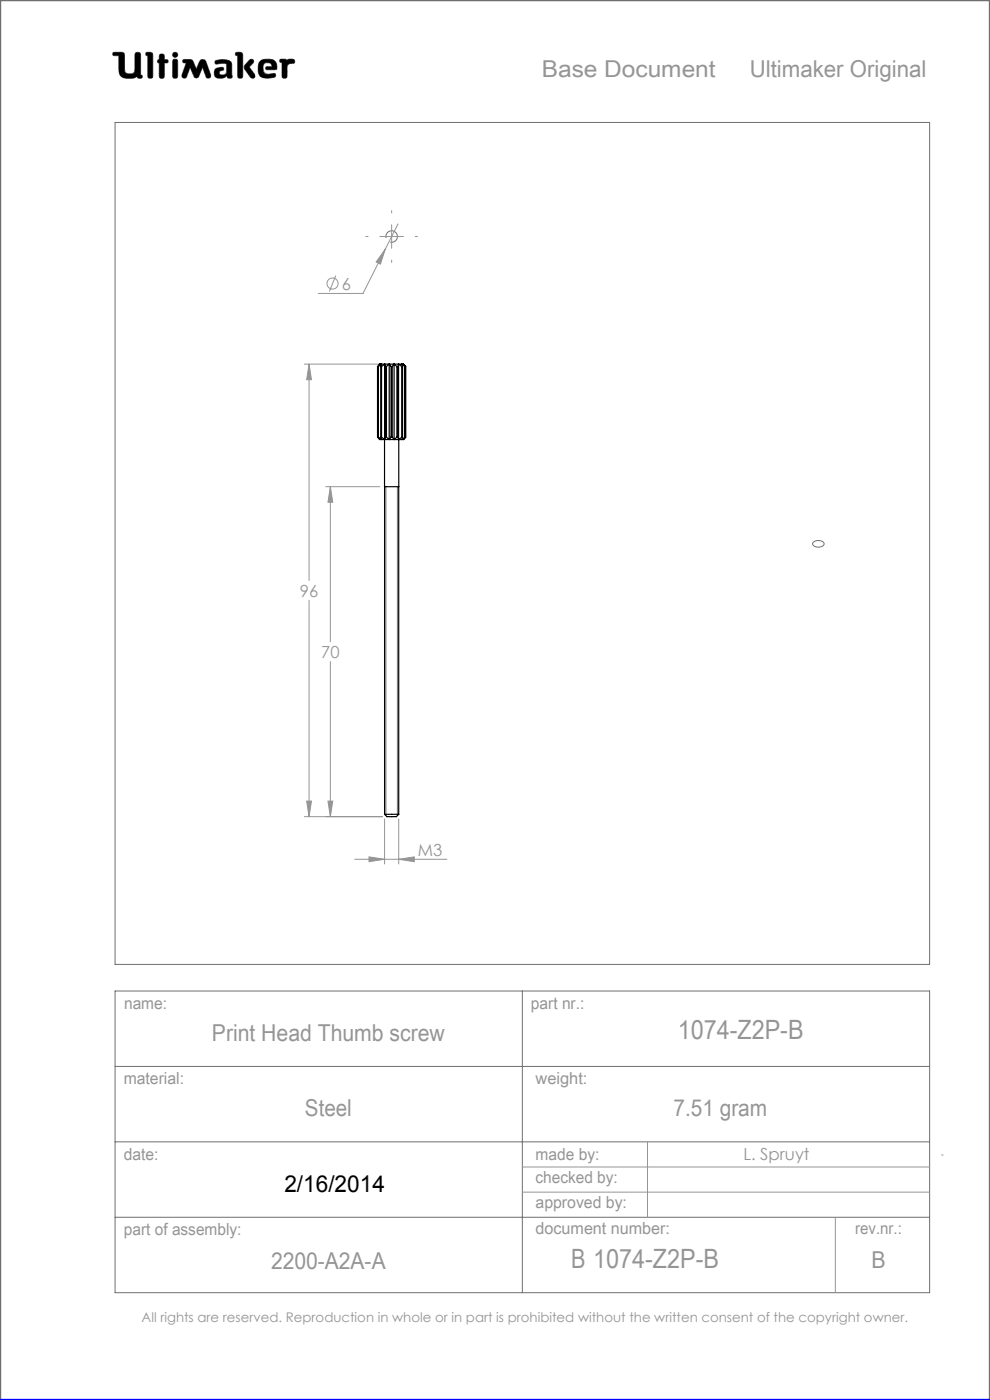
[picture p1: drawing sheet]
<svg xmlns="http://www.w3.org/2000/svg" width="210mm" height="297mm" viewBox="0 0 210 297" stroke-linecap="round" stroke-linejoin="round" font-family="sans-serif">
<g fill="none" stroke="#6f6f6f" stroke-width=".21">
<path d="M24 11.1h1.8l.5 .2 .2 4a1.62 1.62 0 0 0 2 0l.2-4a.65 .65 0 0 1 .7-.2 .65 .65 0 0 1 .4 .6v4.2l.3 .1-.1 .6a.65 .65 0 0 1-.9-.3 4 4 0 0 1-3 .2l-.6-.5-.2-.6-.1-3.6h-1.2l-.1-.3zM29.1 16.2v.1M31 11.1l1.2 .1 .2 .4v4.8a.59 .59 0 0 1-.7 .2 .59 .59 0 0 1-.4-.5v-4.3l-.4-.1zM33.8 13.4h.1M33.8 12.6h.1M33.8 12.6l-.3 .1-.1 .3 .1 .3 .3 .1M33.8 12.6v-1a.59 .59 0 0 1 .7-.1 .59 .59 0 0 1 .4 .5v.6l.6 .1a.4 .4 0 0 1 0 .6l-.6 .1-.1 3.1a.59 .59 0 0 1-.6 .1 .59 .59 0 0 1-.4-.5v-2.7M36.8 12.6h.7l.2 .5v3l-.2 .4-.3 .1-.4-.1-.2-.4v-3zM38.9 12.7l1.3-.1 .6 .2 .8 1.9 .9-2 .6-.1 .4 .1 1.2 3.2v.5l-.4 .2-.4-.1-.9-2.2-.9 2-.5 .3-.3-.2-1-2.1-.7 1.9-.3 .4-.5-.1-.2-.1v-.5l.9-2.6-.7-.1zM42.1 16.2h.1M45.7 12.9a3.6 3.6 0 0 1 3.3 .3l.2 .5v2.1a.53 .53 0 0 1-.2 .8l-.7-.1-.2-.4a1.97 1.97 0 0 1-2.5 .2 1.34 1.34 0 0 1 .4-1.8l1.3-.2 .1 .6a.74 .74 0 0 0-.9 .7 .95 .95 0 0 0 1.4 .1l.2-.6-.1-1.5a2.7 2.7 0 0 0-2 0l-.4-.2zM50.1 11.1l1.2 .1 .2 .4-.1 4.8a.59 .59 0 0 1-.6 .2 .59 .59 0 0 1-.4-.5v-4.3l-.4-.1z"/>
<path d="M52.9 12.8l.4-.2 .4 .1 .1 .4-.9 1.1 1.1 1.5 .1 .6-.2 .3h-.4a5.9 5.9 0 0 1-1.7-2.3l.2-.5zM56.6 14.8h.1M56.6 14.8l-.3-.3 .2-.3 1.2-.1-.2-.5a1.04 1.04 0 0 0-1.7 .5l.2 1.3 .8 .4M56.6 14.8h1.7l.4-.2a1.66 1.66 0 0 0-1.5-2l-1.7 .1a2.65 2.65 0 0 0-.3 3.5 3.5 3.5 0 0 0 3.2 .1l.1-.3-.2-.4-1.5 .2M56.8 15.8h.1M59.5 12.6h1.1l.3 .2a1.21 1.21 0 0 1 1.5-.1l.1 .6-1 .2-.6 .4-.1 2.5a.59 .59 0 0 1-.6 .2 .59 .59 0 0 1-.4-.5v-2.8l-.4-.2zM24.4 26h172.8v178.6h-172.8zM81.9 50.5a1.22 1.22 0 0 1 1.1-1.5 1.22 1.22 0 0 1 1.3 1.3 1.22 1.22 0 0 1-1.5 1.1M81.9 103.2v69.8M84.3 103.2v69.8M172.6 115a1.5 1.5 0 0 1 2.2 .4 1.39 1.39 0 0 1-2.4-.1zM24.4 210.2h172.8v64h-172.8z"/>
<path d="M110.8 210.2v64M24.4 226.2h172.8M24.4 242.2h172.8M24.4 258.2h172.8"/>
<circle cx="37.2" cy="11.6" r=".56"/>
</g>
<path d="M0 297v-297h210v297" fill="none" stroke="#6f6f6f" stroke-width=".5"/>
<g fill="none" stroke="#959595" stroke-width=".21">
<path d="M71.2 58.5l-1.3 3.3M80.6 50.2h5M81.7 52.9l-1 3.1-.9-.4zM81.7 52.9l-4.7 9.4h-9.5M83.1 47.7v5M84.4 47.5l-2.7 5.4M64.6 77.2h16.5M65.6 77.2l.5 3.4h-1zM65.6 77.2v45.9M69.1 103.2h11.5M70.1 103.2l.5 3.3h-1zM70.1 103.2v32.9"/>
<path d="M65.6 127.3v45.9M70.1 140.3v32.9M64.6 173.2h16.5M65.1 169.9h1l-.5 3.3zM69.6 169.9h1l-.5 3.3zM81.6 173.7v9.6M84.6 173.7v9.6M75.2 182.3h19.6M78.3 181.8l3.3 .5-3.3 .5zM84.6 182.3l3.3-.5v1zM110.8 247.6h86.4M110.8 252.9h86.4"/>
<path d="M137.4 242.2v16M177.2 258.2v16M199.7 245h.4"/>
<circle cx="70.5" cy="60.2" r="1.18"/>
</g>
<path d="M0 297h210" fill="none" stroke="#00f" stroke-width=".5"/>
<path d="M45.7 12.9l-.1 .4 .2 .3 1.7-.2 .6 .2-.1 1.8-.2 .4-.5 .1a.54 .54 0 0 1-.8-.5 .54 .54 0 0 1 .8-.5l.2-.1-.1-.4-.4-.1a1.31 1.31 0 0 0-1.5 .9 1.14 1.14 0 0 0 .3 1.2 1.14 1.14 0 0 0 1.2 .2l.8-.3a.23 .23 0 0 1 .3-.2 .23 .23 0 0 1 .2 .4 .58 .58 0 0 0 .8 .1 .58 .58 0 0 0 .1-.9v-2a1.32 1.32 0 0 0-1.7-1.1zM50 11.2v.5l.4 .1v4.5l.2 .3h.6l.3-.4v-4.7l-.4-.4zM53 12.7l-1.1 1.2-.1 .5 1.4 2.1 .6 .1 .3-.3v-.4l-1.2-1.7 .9-.9v-.4l-.3-.3zM55.1 13a2.66 2.66 0 0 0 .3 3.4l1.4 .2 1.3-.2 .4-.3-.2-.5-1.5 .2-.6-.2-.3-.4-.1-.9a.98 .98 0 0 1 .7-1 .98 .98 0 0 1 1.1 .5l.1 .3-1.2 .1-.1 .4 .2 .2h1.6a.49 .49 0 0 0 .5-.2 .49 .49 0 0 0 0-.6 1.57 1.57 0 0 0-2-1.4h-.9zM59.4 12.6v.5l.4 .2v3l.3 .3h.5l.3-.4v-2.3l.6-.4 .9-.1 .1-.6-.4-.3-.9 .1-.3 .2-.3-.2zM36.7 12.6l-.1 3.7 .2 .3h.6l.3-.4v-3.3l-.3-.3zM36.6 11.6a.56 .56 0 0 0 1.1 0 .56 .56 0 0 0-1.1 0zM33.9 11.6l-.1 1-.3 .2-.1 .3 .4 .3v3l.2 .2h.5l.3-.1 .1-.3v-2.8l.7-.1 .1-.4-.2-.2-.6-.1-.2-1.1zM31 11.2l-.1 .5 .4 .1 .1 4.5 .2 .3h.5l.3-.4v-4.7l-.4-.4zM38.8 12.7v.6h.7l-.9 2.7 .2 .5 .4 .1 .3-.2 .8-2.1 .9 2 .2 .2h.4l.3-.2 .9-2 .8 2.1 .5 .2 .4-.3v-.4l-1-2.8-.3-.4-.5-.1-.4 .2-.9 1.9-.9-2-.5-.1zM24 11.2l-.1 .3 .2 .3h1.1v2.7a1.73 1.73 0 0 0 2.1 2.1 2.42 2.42 0 0 0 1.8-.4l.3 .4h.6l.2-.3-.1-.3-.3-.1v-4.3l-.1-.3-.2-.2h-.6l-.3 .4v3.4a.89 .89 0 0 1-1.3 .8 .81 .81 0 0 1-.9-1.1l-.1-3.3-.5-.2z" fill-rule="evenodd" fill="#000"/>
<path d="M78.1 50.2h-.5M83.1 45.2v-.5M83.1 55.2v.5M88.1 50.2h.5" fill="none" stroke="#959595" stroke-width=".21" stroke-dasharray="15.2 1.3 1.3 1.3"/>
<path d="M78.3 181.8l3.3 .5-3.3 .5zM84.6 182.3l3.3-.5v1zM69.6 169.9h1l-.5 3.3zM70.1 103.2l.5 3.3h-1zM65.6 77.2l.5 3.4h-1zM65.1 169.9h1l-.5 3.3zM81.7 52.9l-1.9 2.7 .9 .4z" fill="#959595"/>
<g fill="none" stroke="#000" stroke-width=".25">
<path d="M80.2 77.7h.1M80.2 77.7v15M80.3 77.7v15M80.6 77.2h.3M80.6 77.2l-.3 .3M80.6 77.2l-.4 .5M80.6 77.2l-.5 .5v15l.5 .5M80.8 77.7h.1M80.8 77.7v15M80.9 77.2h.7M80.9 77.2l-.1 .5M80.9 77.2l-.6 .5"/>
<path d="M80.9 77.7v15M81.6 77.2h1M81.6 77.2l.1 .5M81.6 77.2v16M81.6 77.2l-.7 .5M81.7 77.7h.3M81.7 77.7v15M82 77.7v15M82.6 77.2h1M82.6 77.2l.4 .5M82.6 77.2v16M82.6 77.2l-.6 .5"/>
<path d="M83 77.7h.2M83 77.7v15M83.2 77.7v15M83.6 77.2h.9M83.6 77.2l-.4 .5M83.6 77.2v16M83.6 77.2l.6 .5M84.2 77.7h.2M84.2 77.7v15M84.4 77.7v15M84.5 77.2h.7M84.5 77.2l-.1 .5"/>
<path d="M84.5 77.2v16M84.5 77.2l.7 .5M85.2 77.7h.2M85.2 77.7v15M85.2 77.2h.4M85.2 77.2l.2 .5M85.2 77.2l.7 .5M85.4 77.7v15M85.6 77.2l.3 .3M85.6 77.2l.4 .5M85.6 77.2l.5 .5v15l-.5 .5M85.9 77.7h.1"/>
<path d="M85.9 77.7v15M86 77.7v15M80.2 92.7h.1M80.2 92.7l.4 .5M80.3 92.7l.6 .5M80.3 93l.3 .2M80.6 93.2h.3M80.8 92.7h.1M80.8 92.7l.1 .5M80.9 93.2h.7M80.9 92.7l.7 .5M81.6 93.2v79.5"/>
<path d="M81.6 93.2h1M81.7 92.7h.3M81.7 92.7l-.1 .5M82 92.7l.6 .5M82.6 93.2h1M83 92.7h.2M83 92.7l-.4 .5M83.2 92.7l.4 .5M83.6 93.2h.9M84.2 92.7h.2M84.2 92.7l-.6 .5M84.4 92.7l.1 .5"/>
<path d="M84.5 93.2h.7M84.6 93.2v79.5M85.2 92.7h.2M85.2 92.7l-.7 .5M85.2 93.2h.4M85.4 92.7l-.2 .5M85.9 93l-.3 .2M85.9 92.7h.1M85.9 92.7l-.7 .5M86 92.7l-.4 .5M81.6 103.2h3M81.6 172.7h3"/>
<path d="M81.6 172.7l.5 .5h2l.5-.5"/>
</g>
<g font-size="5.6" fill="#959595">
<text x="143.8" y="220.3">1074-Z2P-B</text>
<text x="121.1" y="269.1">B 1074-Z2P-B</text>
</g>
<g font-size="4.9" fill="#959595">
<text x="114.9" y="16.3">Base Document</text>
<text x="159" y="16.3">Ultimaker Original</text>
<text x="45" y="220.9">Print Head Thumb screw</text>
<text x="64.7" y="236.7">Steel</text>
<text x="142.8" y="236.7">7.51 gram</text>
<text x="57.5" y="269.3">2200-A2A-A</text>
<text x="184.9" y="269.1">B</text>
</g>
<text font-size="4.9" x="60.3" y="252.8">2/16/2014</text>
<g font-size="3.5" fill="#959595">
<text x="72.5" y="61.5">6</text>
<text x="63.6" y="126.6">96</text>
<text x="68.1" y="139.6">70</text>
<text x="88.6" y="181.5">M3</text>
<text x="26.3" y="214.1">name:</text>
<text x="112.6" y="214">part nr.:</text>
<text x="26.2" y="229.9">material:</text>
<text x="113.6" y="229.9">weight:</text>
<text x="26.3" y="246">date:</text>
<text x="113.6" y="246">made by:</text>
<text x="113.6" y="251.1">checked by:</text>
<text x="157.7" y="246.2">L. Spruyt</text>
<text x="113.6" y="256.3">approved by:</text>
<text x="26.3" y="262">part of assembly:</text>
<text x="113.6" y="261.8">document number:</text>
<text x="181.4" y="261.9">rev.nr.:</text>
</g>
<text font-size="2.8" fill="#959595" x="30" y="280.4">All rights are reserved. Reproduction in whole or in part is prohibited without the written consent of the copyright owner.</text>
</svg>
